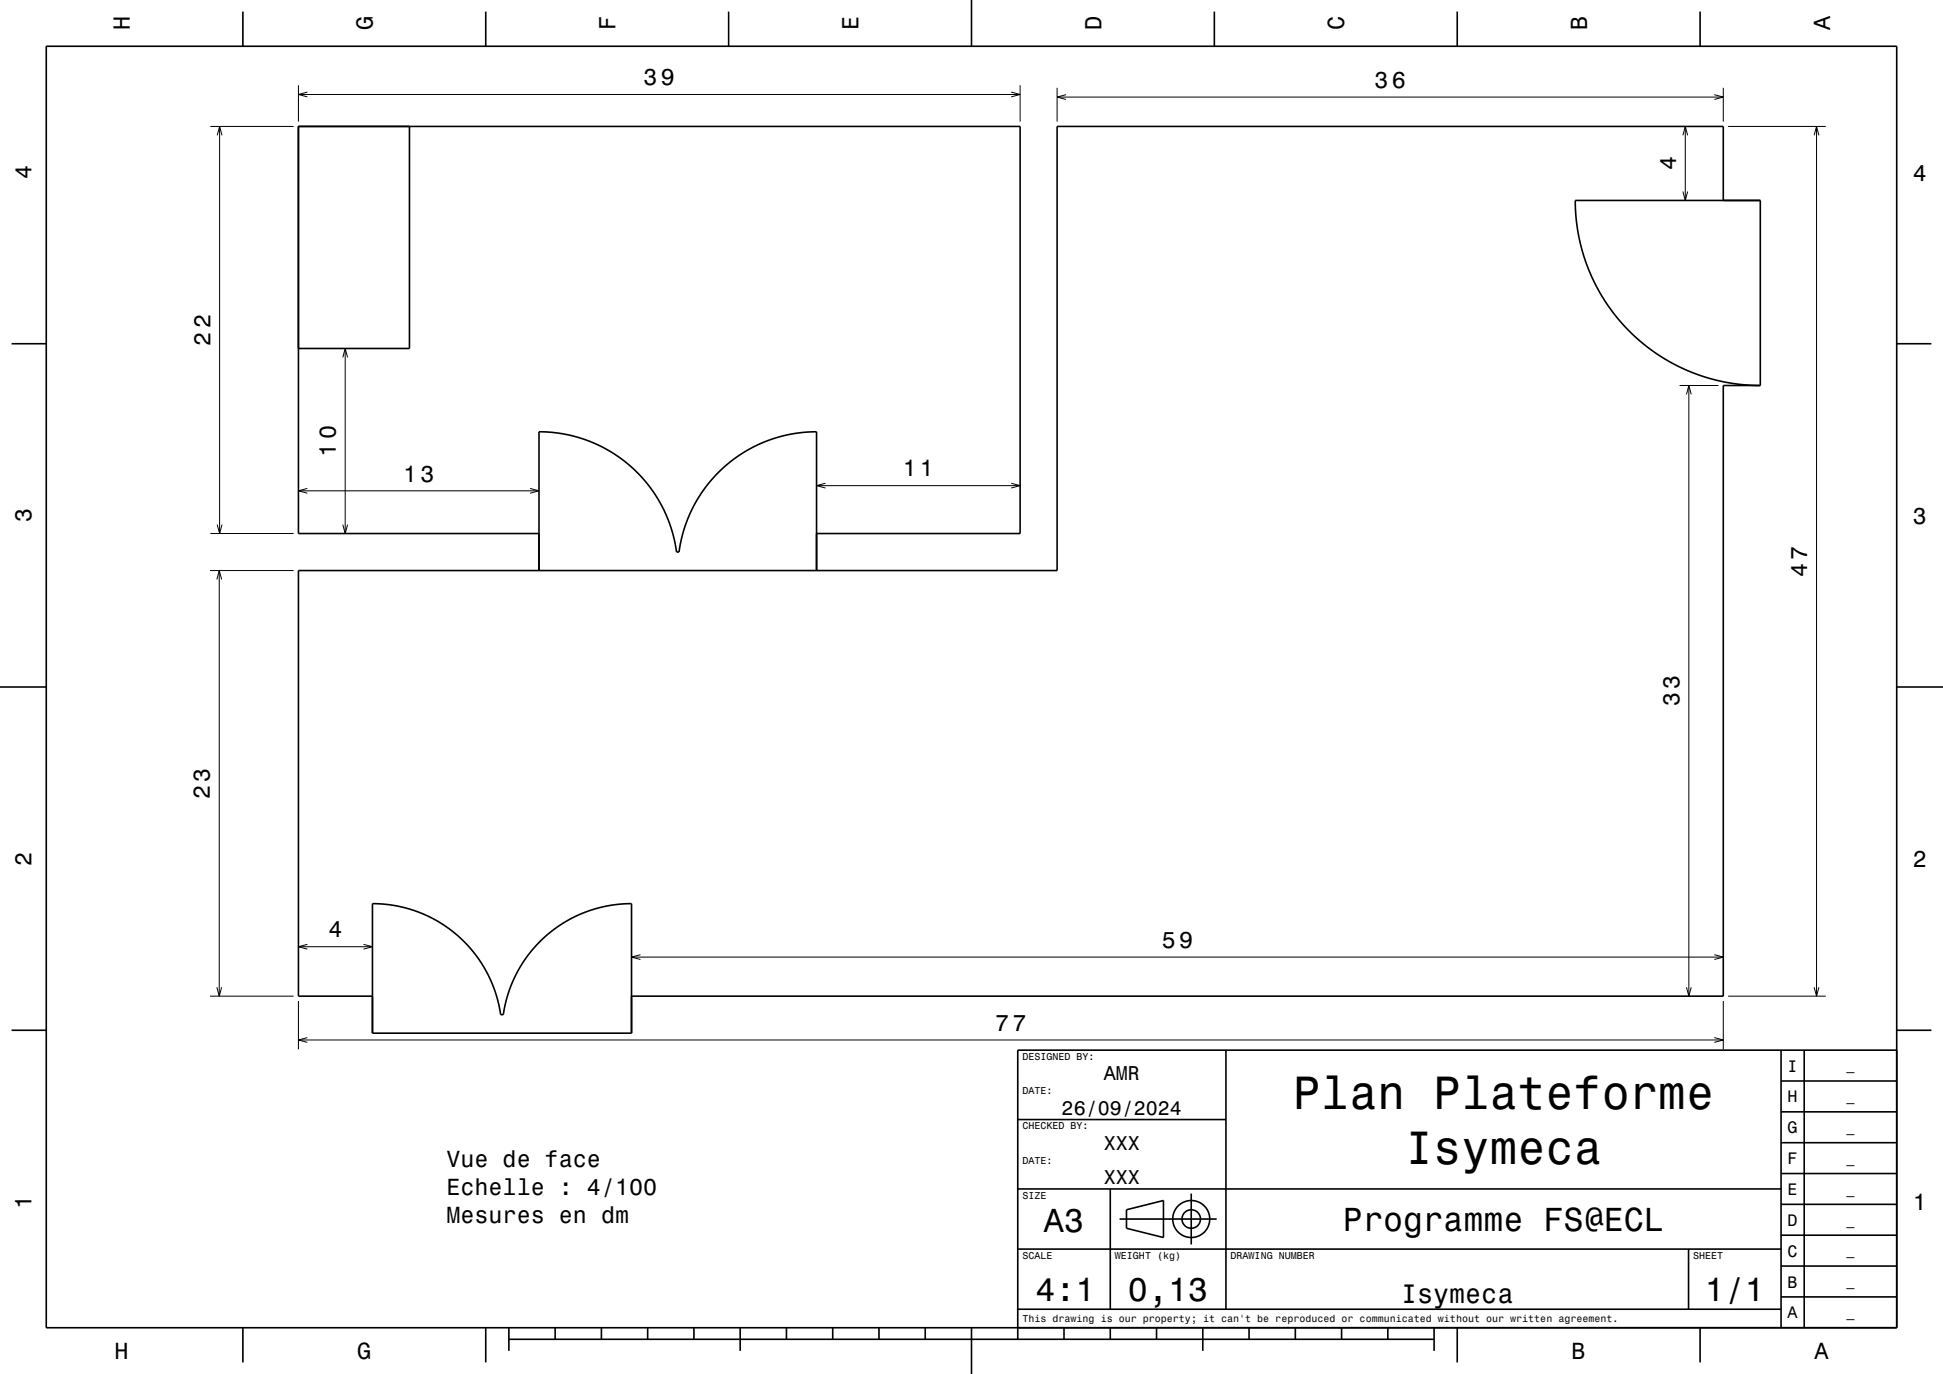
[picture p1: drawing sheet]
<svg xmlns="http://www.w3.org/2000/svg" width="420mm" height="297mm" viewBox="0 0 420 297" stroke-linecap="round" stroke-linejoin="round" font-family="sans-serif">
<g fill="none" stroke="#000" stroke-width=".22">
<path d="M64.5 18.4v7.9M66.4 19.9l-1.9 .5 1.9 .5M218.6 19.9l1.9 .5-1.9 .5M220.5 18.4v7.9M228.5 19v7.3M372.5 19v7.3M45.5 27.3h18M47 29.3l.5-2 .5 2M47.5 27.3v88M64.5 20.4h156M228.5 21h144M230.4 20.5l-1.9 .5 1.9 .5"/>
<path d="M363.8 29.3l.5-2 .5 2M364.3 27.3v16M370.6 20.5l1.9 .5-1.9 .5M373.5 27.3h21.2M392.1 29.3l.6-2 .5 2M392.7 27.3v188M363.8 41.4l.5 1.9 .5-1.9M74.1 77.3l.5-2 .5 2M74.6 75.3v40M363.1 83.3h8.4M364.5 85.3l.6-2 .5 2M365.1 83.3v132"/>
<path d="M45.5 115.3h18M47 113.4l.5 1.9 .5-1.9M64.5 106.1h52M66.4 105.6l-1.9 .5 1.9 .5M74.1 113.4l.5 1.9 .5-1.9M114.6 105.6l1.9 .5-1.9 .5M176.5 105h44M178.4 104.5l-1.9 .5 1.9 .5M218.6 104.5l1.9 .5-1.9 .5M45.4 123.3h18.1M46.9 125.3l.5-2 .5 2M47.4 123.3v92"/>
<path d="M45.4 215.3h18.1M46.9 213.4l.5 1.9 .5-1.9M64.5 216.4v10.4M64.5 204.6h16M66.4 204.1l-1.9 .5 1.9 .6M78.6 204.1l1.9 .5-1.9 .6M136.5 206.9h236M138.4 206.4l-1.9 .5 1.9 .5M364.5 213.4l.6 1.9 .5-1.9M370.6 206.4l1.9 .5-1.9 .5M372.5 216.4v10.4M373.5 215.3h21.2"/>
<path d="M392.1 213.4l.6 1.9 .5-1.9M64.5 224.8h308M66.4 224.3l-1.9 .5 1.9 .5M370.6 224.3l1.9 .5-1.9 .5"/>
</g>
<g fill="none" stroke="#000" stroke-width=".35">
<path d="M10 10h400v277h-400zM52.5 2.5v7.5M105 2.5v7.5M157.5 2.5v7.5M210 0v10M262.5 2.5v7.5M315 2.5v7.5M367.5 2.5v7.5M88.5 27.3v48h-24M340.5 43.3h40v40l-3.8-.2-4-.5-3.6-.9-4-1.5-3.4-1.6-3.4-2-3-2.3-3.2-2.8-2.5-2.8-2.2-3-2.2-3.6-1.7-3.7-1.3-3.5-1-4.1-.5-3.7zM372.5 43.3v-16h-144v96h-164v92h16M2.5 74.3h7.5"/>
<path d="M410 74.3h7.5M380.5 83.3h-8v132h-236M116.5 115.3h-52v-88h156v88h-44M116.5 123.3v-30l2.6 .1 2.5 .4 2.9 .6 2.6 .9 2.3 1 2.5 1.3 2.3 1.5 2.1 1.7 2 1.9 1.8 2.1 2.7 4.1 1.2 2.5 1 2.6 .8 2.9 .4 2.4h.6l.4-2.5 .8-2.9 1.1-2.8 1.3-2.5 2.8-4.1 1.8-2.1 1.8-1.7 2-1.6 2.5-1.6 2.4-1.3 2.3-1 2.8-.9 2.5-.5 2.5-.3 2.7-.2v30M0 148.5h10M410 148.5h10M80.5 195.3l2.5 .1 2.5 .4 2.4 .5 2.6 .9 2.3 1 2.2 1.2 2.1 1.3 1.9 1.6 1.8 1.8 1.7 1.8 1.4 2.1 1.3 2.1 1.9 4.4 .7 2.4 .4 2.4h.6l.5-2.6 .7-2.4 .9-2.4 1.4-2.6 1.3-2.1 1.6-2 3.2-3.2 1.7-1.4 2.3-1.5 4.3-2 2.6-.8 2.2-.5 2.5-.4 2.5-.1v28h-56zM2.5 222.7h7.5M265 227v56M385 233.7h25M385 227v60M390 227v60"/>
<path d="M410 222.7h7.5M410 227h-190v62.5M220 257h165M220 242h45M240 257v26M257.5 258v11M385 253.7h25M385 247h25M385 240.3h25M220 270h165M242 263.5h21M243.5 261.5l8-2v8l-8-2z"/>
<path d="M365 270v13M385 273.7h25M385 267h25M385 260.3h25M52.5 287v7.5M105 287v7.5M110 289.5h200M110 287v5M120 287v2.5M130 287v2.5M140 287v2.5M150 287v2.5"/>
<path d="M160 287v5M170 287v2.5M180 287v2.5M190 287v2.5M200 287v2.5M210 287v10M220 283h165M230 287v2.5M240 287v2.5M250 287v2.5M260 287v5M270 287v2.5"/>
<path d="M280 287v2.5M290 287v2.5M300 287v2.5M310 287v5M315 287v7.5M367.5 287v7.5M385 280.3h25"/>
<circle cx="257.5" cy="263.5" r="2"/>
<circle cx="257.5" cy="263.5" r="4"/>
</g>
<g font-size="10.1">
<text x="279.5" y="239.6">Plan Plateforme</text>
<text x="303.7" y="251.7">Isymeca</text>
</g>
<g font-size="7.2">
<text x="225.7" y="266.3">A3</text>
<text x="290.3" y="266.1">Programme FS@ECL</text>
<text x="223.8" y="281.3">4:1</text>
<text x="243.8" y="281.3">0,13</text>
<text x="368.5" y="281.3">1/1</text>
</g>
<text font-size="5.8" x="302.9" y="281.6">Isymeca</text>
<g font-size="5">
<text x="28.1" y="6.5" transform="rotate(-90 28.1 6.5)">H</text>
<text x="80.6" y="6.5" transform="rotate(-90 80.6 6.5)">G</text>
<text x="133.1" y="6.5" transform="rotate(-90 133.1 6.5)">F</text>
<text x="185.6" y="6.5" transform="rotate(-90 185.6 6.5)">E</text>
<text x="238.1" y="6.5" transform="rotate(-90 238.1 6.5)">D</text>
<text x="290.6" y="6.5" transform="rotate(-90 290.6 6.5)">C</text>
<text x="343.1" y="6.5" transform="rotate(-90 343.1 6.5)">B</text>
<text x="395.6" y="6.5" transform="rotate(-90 395.6 6.5)">A</text>
<text x="139.1" y="18.4">39</text>
<text x="297.1" y="19">36</text>
<text x="6.8" y="38.7" transform="rotate(-90 6.8 38.7)">4</text>
<text x="362.3" y="36.8" transform="rotate(-90 362.3 36.8)">4</text>
<text x="413.5" y="39">4</text>
<text x="45.5" y="74.7" transform="rotate(-90 45.5 74.7)">22</text>
<text x="72.6" y="98.7" transform="rotate(-90 72.6 98.7)">10</text>
<text x="87.1" y="104.1">13</text>
<text x="195.1" y="103">11</text>
<text x="6.8" y="112.9" transform="rotate(-90 6.8 112.9)">3</text>
<text x="413.5" y="113.2">3</text>
<text x="390.7" y="124.7" transform="rotate(-90 390.7 124.7)">47</text>
<text x="363.1" y="152.7" transform="rotate(-90 363.1 152.7)">33</text>
<text x="45.4" y="172.7" transform="rotate(-90 45.4 172.7)">23</text>
<text x="6.8" y="187.1" transform="rotate(-90 6.8 187.1)">2</text>
<text x="413.5" y="187.4">2</text>
<text x="71" y="202.6">4</text>
<text x="251.1" y="204.9">59</text>
<text x="215.1" y="222.8">77</text>
<text x="96.5" y="252.2">Vue de face</text>
<text x="6.8" y="261.3" transform="rotate(-90 6.8 261.3)">1</text>
<text x="96.5" y="258.2">Echelle : 4/100</text>
<text x="413.5" y="261.6">1</text>
<text x="96.5" y="264.3">Mesures en dm</text>
<text x="24.7" y="293.8">H</text>
<text x="77.2" y="293.8">G</text>
<text x="339.7" y="293.8">B</text>
<text x="392.2" y="293.8">A</text>
</g>
<g font-size="4.3">
<text x="238.6" y="233.5">AMR</text>
<text x="229.5" y="241">26/09/2024</text>
<text x="238.6" y="248.5">XXX</text>
<text x="238.6" y="256">XXX</text>
</g>
<g font-size="3.6">
<text x="386.4" y="231.6">I</text>
<text x="386.4" y="238.3">H</text>
<text x="386.4" y="245">G</text>
<text x="386.4" y="251.6">F</text>
<text x="386.4" y="258.3">E</text>
<text x="386.4" y="265">D</text>
<text x="386.4" y="271.6">C</text>
<text x="386.4" y="278.3">B</text>
<text x="386.4" y="285">A</text>
</g>
<g font-size="2.9">
<text x="399.1" y="231.4">_</text>
<text x="399.1" y="238">_</text>
<text x="399.1" y="244.7">_</text>
<text x="399.1" y="251.4">_</text>
<text x="399.1" y="258">_</text>
<text x="399.1" y="264.7">_</text>
<text x="399.1" y="271.4">_</text>
<text x="399.1" y="278">_</text>
<text x="399.1" y="284.7">_</text>
</g>
<g font-size="2.2">
<text x="221" y="229.1">DESIGNED BY:</text>
<text x="221" y="236.6">DATE:</text>
<text x="221" y="244.1">CHECKED BY:</text>
<text x="221" y="251.6">DATE:</text>
<text x="221" y="259.1">SIZE</text>
<text x="221" y="272.1">SCALE</text>
<text x="241" y="272.1">WEIGHT (kg)</text>
<text x="266" y="272.1">DRAWING NUMBER</text>
<text x="366" y="272.1">SHEET</text>
<text x="221" y="285.8">This drawing is our property; it can't be reproduced or communicated without our written agreement.</text>
</g>
</svg>
